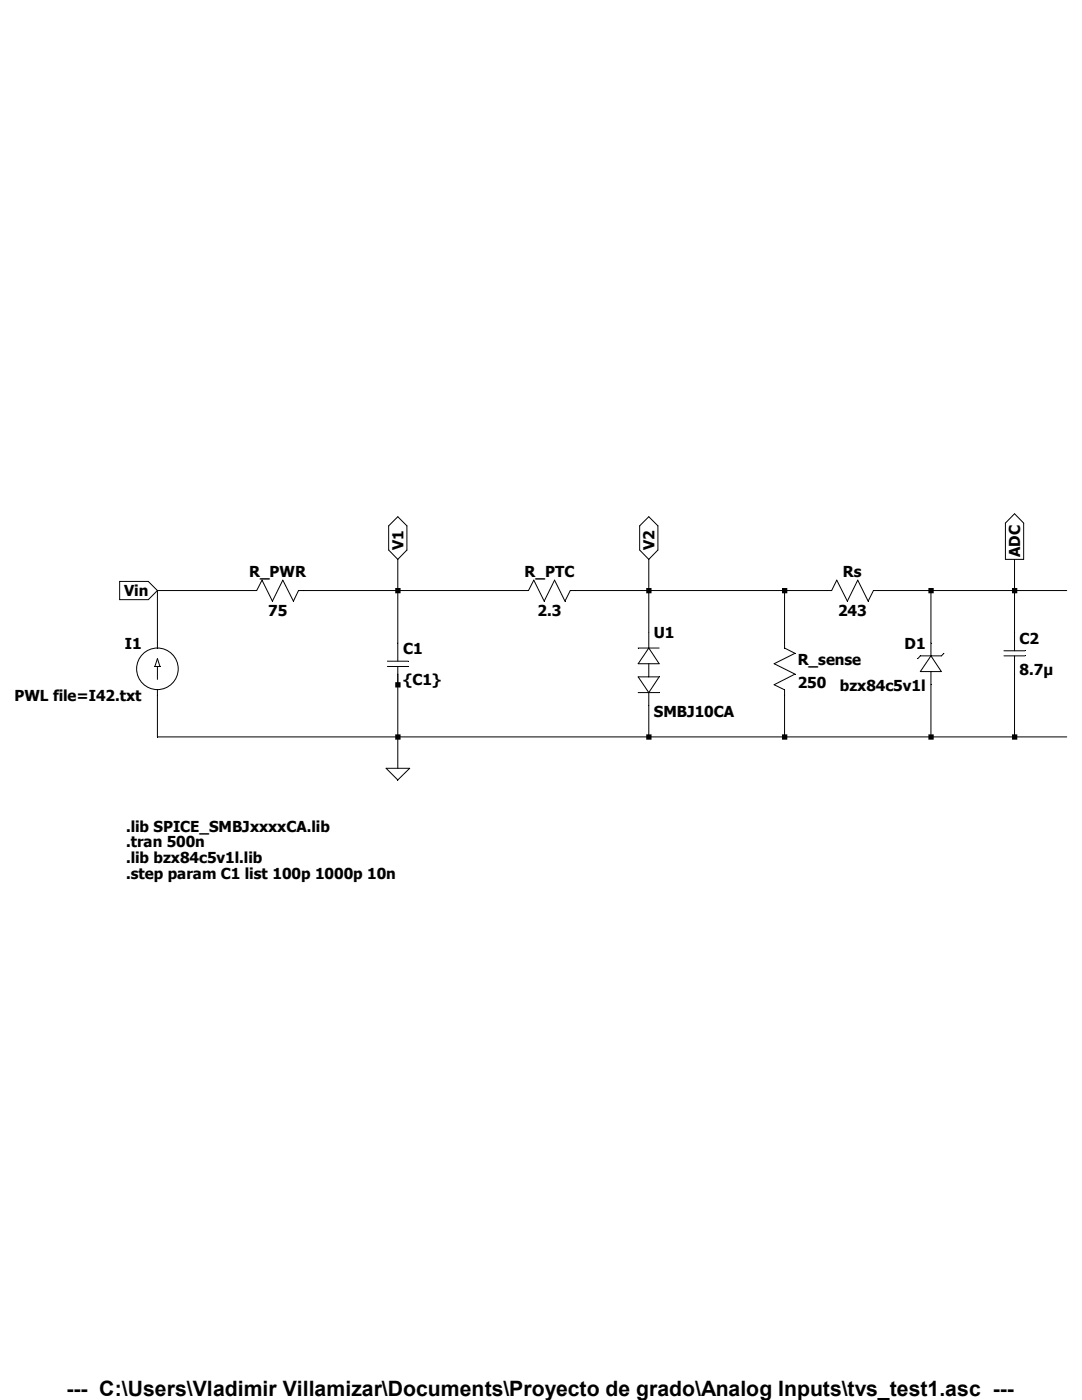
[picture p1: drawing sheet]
<svg xmlns="http://www.w3.org/2000/svg" width="216mm" height="279mm" viewBox="0 0 216 279" stroke-linecap="round" stroke-linejoin="round" font-family="sans-serif">
<g fill="none" stroke="#000" stroke-width=".2">
<path d="M23.9 116h5.7l1.8 1.9-1.8 1.8h-5.7zM31.4 117.9h19.8l1.1-2.1 2.1 4.2 2-4.2 2.1 4.2 1.1-2.1h45.9l1-2.1 2.1 4.2 2.1-4.2 2 4.2 1.1-2.1h52.1l1.1-2.1 2.1 4.2 2.1-4.2 2 4.2 1.1-2.1h38.6M31.4 117.9v11.4M77.6 104.9l1.8-1.8 1.8 1.8v4.9l-1.8 1.8-1.8-1.8zM79.4 111.6v20.4M127.6 104.9l1.9-1.8 1.8 1.8v4.9l-1.8 1.8-1.9-1.8zM129.5 111.6v17.7M156.5 117.9v11.4l2.1 1.1-4.1 2.1 4.1 2-4.1 2.2 2 1v9.4M185.8 117.9v13M202.4 111.6v18.3M202.4 102.5l1.9 1.9v7.2h-3.7v-7.2zM31.4 131.4l.5 1.6h-1z"/>
<path d="M31.4 133v2.6M31.4 137.7v9.4h181.5M77.3 132h4.1M77.3 133h4.1M79.4 133v20.3M127.3 138.2h4.2M127.3 135.1h4.2l-2 3.1zM127.3 129.3h4.2M129.5 132.5v2.6M129.5 138.2v8.9M129.5 129.3l2 3.2h-4.2zM185.8 130.9l2 3.1h-4.2z"/>
<path d="M185.8 134v13.1M188.3 130.4l-.5 .5h-4.2l-.5 .5M200.3 129.9h4.2M200.3 130.9h4.2M202.4 130.9v16.2M77 153.3h4.7l-2.3 2.4z"/>
<circle cx="31.4" cy="133.5" r="4.1"/>
</g>
<g fill="#000">
<path d="M78.9 146.6h1v1h-1zM128.9 117.3h1.1v1.1h-1.1zM128.9 146.6h1.1v1h-1.1zM156 117.3h1.1v1.1h-1.1zM156 146.6h1.1v1h-1.1zM185.3 117.3h1v1.1h-1zM185.3 146.6h1v1h-1zM201.9 117.3h1.1v1.1h-1.1zM201.9 146.6h1.1v1h-1.1z" fill-rule="evenodd"/>
<path d="M78.9 117.3h1v1.1h-1zM78.9 136.1h1v1.1h-1z" fill-rule="evenodd"/>
</g>
<text font-size="4.2" x="13.3" y="278.7">--- C:\Users\Vladimir Villamizar\Documents\Proyecto de grado\Analog Inputs\tvs_test1.asc ---</text>
<g font-size="3">
<text x="80.5" y="109.8" transform="rotate(-90 80.5 109.8)">V1</text>
<text x="130.6" y="109.8" transform="rotate(-90 130.6 109.8)">V2</text>
<text x="203.6" y="111.2" transform="rotate(-90 203.6 111.2)">ADC</text>
<text x="24.8" y="119">Vin</text>
<text x="49.7" y="115.1">R_PWR</text>
<text x="104.7" y="115.1">R_PTC</text>
<text x="168.2" y="115.1">Rs</text>
<text x="53.5" y="123">75</text>
<text x="107.3" y="123">2.3</text>
<text x="167.2" y="123">243</text>
<text x="24.9" y="129.5">I1</text>
<text x="80.4" y="130.5">C1</text>
<text x="130.5" y="127.4">U1</text>
<text x="180.5" y="129.5">D1</text>
<text x="203.5" y="128.4">C2</text>
<text x="80.4" y="136.8">{C1}</text>
<text x="159.2" y="132.6">R_sense</text>
<text x="159.2" y="137.3">250</text>
<text x="167.6" y="137.8">bzx84c5v1l</text>
<text x="203.5" y="134.7">8.7µ</text>
<text x="2.9" y="139.9">PWL file=I42.txt</text>
<text x="130.5" y="143">SMBJ10CA</text>
<text x="25.1" y="166">.lib SPICE_SMBJxxxxCA.lib</text>
<text x="25.1" y="169.1">.tran 500n</text>
<text x="25.1" y="172.3">.lib bzx84c5v1l.lib</text>
<text x="25.1" y="175.4">.step param C1 list 100p 1000p 10n</text>
</g>
</svg>
